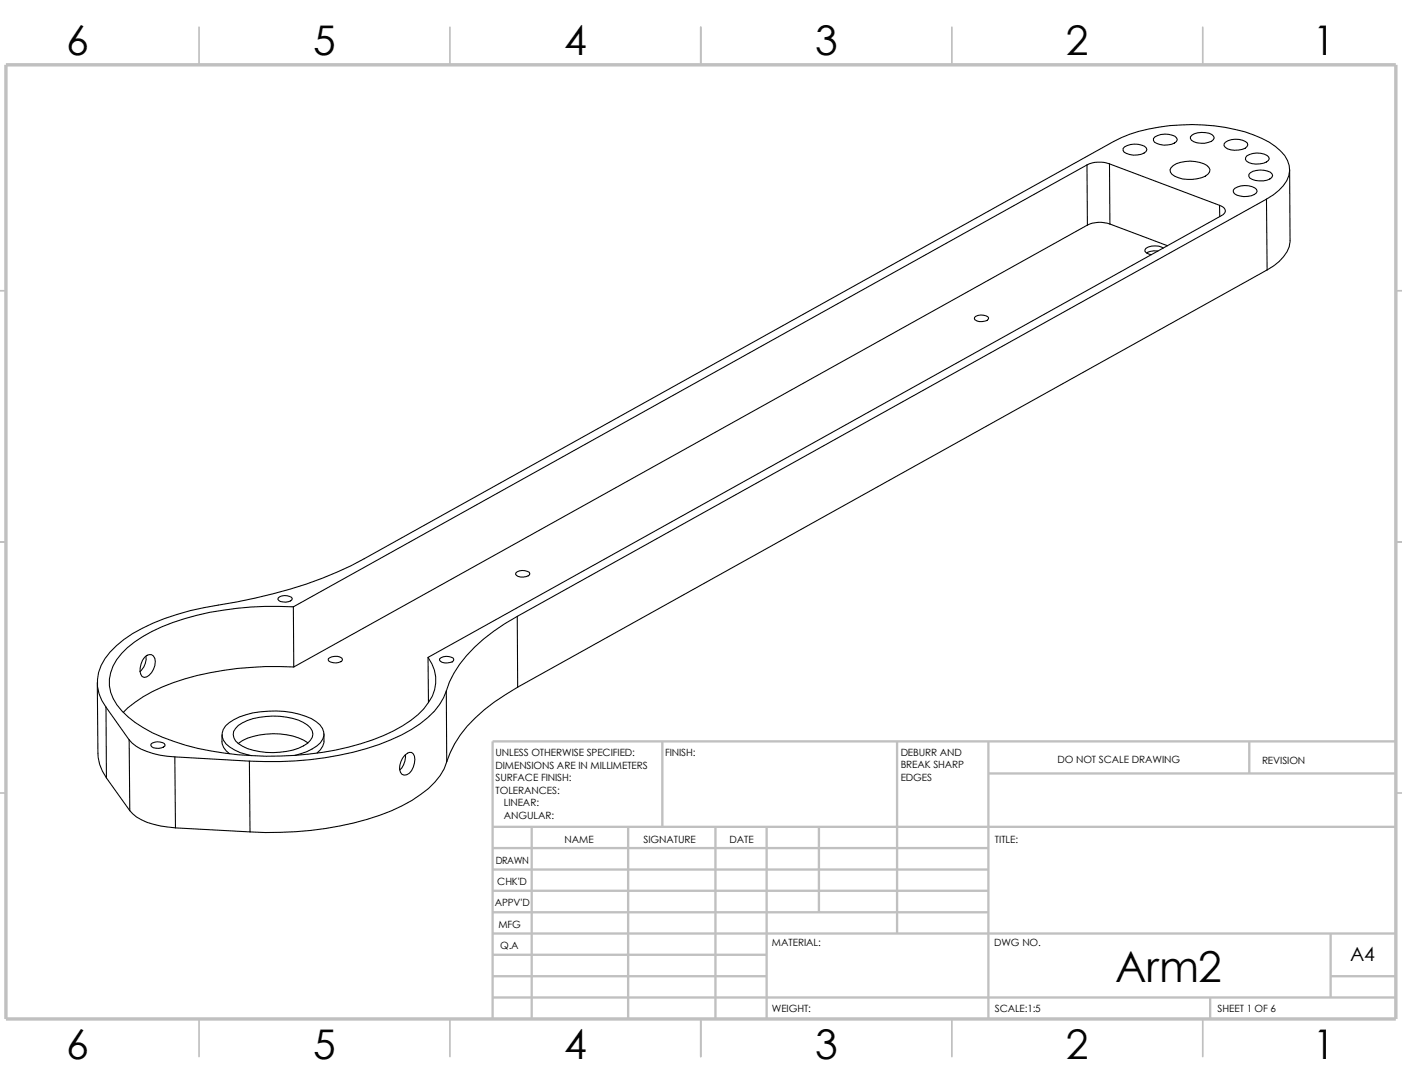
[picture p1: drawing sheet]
<svg xmlns="http://www.w3.org/2000/svg" width="279mm" height="216mm" viewBox="0 0 279 216" stroke-linecap="round" stroke-linejoin="round" font-family="sans-serif">
<g fill="none" stroke="#c0c0c0" stroke-width=".34">
<path d="M39.7 5.4v7.5M89.7 5.4v7.5M139.7 5.4v7.5M189.7 5.4v7.5M239.7 5.4v7.5M-.1 57.9h1.3M278.2 57.9h1.2M-.1 107.9h1.3M278.2 107.9h1.2M-.1 157.9h1.3M278.2 157.9h1.2M39.7 202.9v7.5"/>
<path d="M89.7 202.9v7.5M139.7 202.9v7.5M189.7 202.9v7.5M239.7 202.9v7.5"/>
</g>
<g fill="none" stroke="#c0c0c0" stroke-width=".47">
<path d="M132 147.7v17M178.8 147.7v38.2M197 147.7v55.2M197 154.1h81.2M249 147.7v6.4M278.2 147.7h-180v55.2M98.2 164.7h180M98.2 177.4h98.8M98.2 173.2h98.8M98.2 168.9h98.8M106 164.7v38.2M125.2 164.7v38.2"/>
<path d="M142.6 164.7v38.2M152.8 164.7v38.2M163.2 164.7v17M98.2 194.4h54.6M98.2 198.7h180M98.2 181.7h98.8M98.2 190.2h54.6M98.2 185.9h180M241.2 198.7v4.2M265.2 185.9v12.8M265.2 194.4h13"/>
</g>
<path d="M1.2 12.9h277v190h-277z" fill="none" stroke="#c0c0c0" stroke-width=".68" stroke-linecap="butt"/>
<g fill="none" stroke="#000" stroke-width=".21">
<path d="M216.6 32.9l-158.1 88M216.6 32.9l.1 11.9M221.1 32.6l21.9 8.3M221.1 32.6l.1 12M221.1 32.6a5.9 5.9 0 0 0-4.5 .3M224.1 29.3a4.3 4.3 0 0 1 4-.2l.5 .7a1.88 1.88 0 0 1-1.9 1.1 4 4 0 0 1-2.7-.6l-.2-.3v-.4zM230.2 27.3a4.3 4.3 0 0 1 3.9-.2l.5 .7a1.89 1.89 0 0 1-1.9 1.1 4 4 0 0 1-2.6-.6l-.2-.3v-.4zM233.4 33.4a5.8 5.8 0 0 1 5.7-1.1 2.47 2.47 0 0 1 2 1.5 1.9 1.9 0 0 1-1.6 1.6 7.1 7.1 0 0 1-5.9-.7l-.3-.4-.1-.5zM237.5 26.9a3.9 3.9 0 0 1 4.4 .2l.1 .4-.2 .3a3.8 3.8 0 0 1-4.4 .1l-.2-.3v-.3zM244.2 28.3a3.9 3.9 0 0 1 4.4 .2l.1 .4a1.79 1.79 0 0 1-1.9 1 2.98 2.98 0 0 1-2.9-.9l.1-.4zM246.1 37.5a3.9 3.9 0 0 1 4.3 .2l.1 .4a2.96 2.96 0 0 1-3.4 .9l-1.1-.4-.2-.4v-.4zM248.5 31a3.9 3.9 0 0 1 4.3 .2l.1 .4a3.1 3.1 0 0 1-3.4 1l-1.1-.5-.2-.3v-.4z"/>
<path d="M249.2 34.4a4.3 4.3 0 0 1 4-.1l.4 .7a1.88 1.88 0 0 1-1.8 1 4 4 0 0 1-2.7-.5l-.2-.4v-.3zM252.4 39.7l-149.3 83.1M252.4 39.7l.1 14.1M252.4 39.7a9.2 9.2 0 0 0 4.4-4.7 4.8 4.8 0 0 0-1.6-4.9 18.9 18.9 0 0 0-9.1-4.3 40.7 40.7 0 0 0-21 1l-3.2 1.4-149.3 83.1a83.5 83.5 0 0 1-25.4 8.6 76.6 76.6 0 0 0-14.4 3.3 24.5 24.5 0 0 0-11.9 8 8.1 8.1 0 0 0 .2 9.6M257 33.8l.1 14.1a6.3 6.3 0 0 1-3.3 5.1l-1.3 .8M216.7 44.8l-158.2 88M221.2 44.6a5.9 5.9 0 0 0-4.5 .2M221.2 44.6l11.5 4.3M230.8 50a3.7 3.7 0 0 0-2.2 .3v.2M231.8 49.4a3.5 3.5 0 0 0-3.4 0l-.2 .3a1.12 1.12 0 0 0 1.2 1M243 40.9a1.1 1.1 0 0 1 1.1 1.5l-.6 .5-158.2 88M243 40.9l.1 2.2"/>
<path d="M252.5 53.8l-149.3 83.1M194.2 63.2a2.11 2.11 0 0 1 2.8 .1 1.08 1.08 0 0 1-1.3 .8 1.41 1.41 0 0 1-1.5-.6zM55.5 119.1a2.11 2.11 0 0 1 2.8 .1 1.86 1.86 0 0 1-2.8 .4l-.1-.3zM102.8 114.1a2.33 2.33 0 0 1 2.7-.1l.1 .2a1.07 1.07 0 0 1-1.3 .7 1.44 1.44 0 0 1-1.6-.6zM19.4 135.9l.1 14.1a8.5 8.5 0 0 0 1.7 4.9M28.8 130.9a1.16 1.16 0 0 1 1.5-.5 1.16 1.16 0 0 1 .6 1.4 3.1 3.1 0 0 1-2.2 3.1 1.51 1.51 0 0 1-.8-1.9l.5-1.5zM29.1 130.7a3.6 3.6 0 0 1-1.2 3.1M58.5 120.9a61.8 61.8 0 0 0-26.2 3.9 20.7 20.7 0 0 0-9.1 6.6 7.7 7.7 0 0 0 1.1 10.2 24.9 24.9 0 0 0 10.3 6.1 64.5 64.5 0 0 0 39.7-.3 25.4 25.4 0 0 0 10.2-6.2 8 8 0 0 0 2.1-7.7l-.5-1.3-.8-1.3M58.5 120.9v11.9M58.5 132.8a61.8 61.8 0 0 0-26.2 4 24.1 24.1 0 0 0-7.7 5.1M65.4 131.2a2.4 2.4 0 0 1 2.7-.1l.1 .2a1.07 1.07 0 0 1-1.2 .7 1.64 1.64 0 0 1-1.6-.6zM85.3 130.9l.1 9.1"/>
<path d="M87.6 131.2a2.4 2.4 0 0 1 2.7-.1l.1 .5a2.11 2.11 0 0 1-2.8-.2zM88.9 137.6l.1 14.1M88.9 137.6a14.5 14.5 0 0 1-6.9 7.7 52.6 52.6 0 0 1-23.2 6.3l-3 .1-6.1-.1M103.1 122.8a32.6 32.6 0 0 0-12.6 11.3l-.9 1.7-.7 1.8M103.1 122.8l.1 14.1M103.2 136.9a34.9 34.9 0 0 0-11.5 9.5l-1.1 1.8-1.6 3.5M21.1 140.8l4.6 6.6M21.1 140.8l.1 14.1M21.2 154.9l4.7 6.6M25.7 147.4l.2 14.1M25.7 147.4a9.9 9.9 0 0 0 6.2 3l2.9 .3M30.1 148.2a2.11 2.11 0 0 1 2.8 .1 1.38 1.38 0 0 1-1.9 .7l-.8-.3-.1-.2z"/>
<path d="M34.8 150.7l14.9 .9M34.8 150.7l.2 14.2M44.2 146.3a3.5 3.5 0 0 0 1.5 3.8M47.5 144.5a14 14 0 0 1 10.8-1.4 6 6 0 0 1 3.9 2.5 2.13 2.13 0 0 1-.9 2.4 14 14 0 0 1-10.8 1.4 7.1 7.1 0 0 1-3.6-1.8 2.07 2.07 0 0 1 .6-3.1zM49.7 151.6l.1 14.1M58.8 150.5a10.5 10.5 0 0 0 5-2.5 2.68 2.68 0 0 0-.8-4.3 16.9 16.9 0 0 0-11.1-1.9 11.4 11.4 0 0 0-6.9 2.8 2.68 2.68 0 0 0 .8 4.2 10.3 10.3 0 0 0 4.3 1.7M61.3 148a11.8 11.8 0 0 0-8.3-1.8 9.8 9.8 0 0 0-5.5 1.9M64.6 146.2a3.6 3.6 0 0 1-1.4 3.8M80.7 150.4l.8-.5h.5a1.73 1.73 0 0 1 .6 2.1 2.59 2.59 0 0 1-2 2.4 1.45 1.45 0 0 1-.9-1.9l.5-1.5zM80.8 150.3a3.9 3.9 0 0 1-1.1 3M89 151.7a11.9 11.9 0 0 1-5.2 6.5 36.9 36.9 0 0 1-13.3 5.7 70.7 70.7 0 0 1-20.7 1.8M25.9 161.5a10 10 0 0 0 6.1 3l3 .4"/>
<path d="M35 164.9l14.8 .8"/>
</g>
<text font-size="8.5" x="222.2" y="195.7">Arm2</text>
<g font-size="8.1">
<text x="13.2" y="10.9">6</text>
<text x="62.4" y="10.9">5</text>
<text x="112.4" y="10.9">4</text>
<text x="162.4" y="10.9">3</text>
<text x="212.4" y="10.9">2</text>
<text x="261.7" y="10.9">1</text>
<text x="13.2" y="210.9">6</text>
<text x="62.4" y="210.9">5</text>
<text x="112.4" y="210.9">4</text>
<text x="162.4" y="210.9">3</text>
<text x="212.4" y="210.9">2</text>
<text x="261.7" y="210.9">1</text>
</g>
<text font-size="3.9" x="269.1" y="191.5">A4</text>
<g font-size="2">
<text x="98.8" y="150.6">UNLESS OTHERWISE SPECIFIED:</text>
<text x="98.8" y="153.1">DIMENSIONS ARE IN MILLIMETERS</text>
<text x="98.8" y="155.6">SURFACE FINISH:</text>
<text x="132.5" y="150.6">FINISH:</text>
<text x="179.5" y="150.5">DEBURR AND</text>
<text x="179.5" y="153">BREAK SHARP</text>
<text x="179.5" y="155.5">EDGES</text>
<text x="210.8" y="151.9">DO NOT SCALE DRAWING</text>
<text x="251.5" y="152.1">REVISION</text>
<text x="98.8" y="158.1">TOLERANCES:</text>
<text x="100.4" y="160.6">LINEAR:</text>
<text x="100.4" y="163.1">ANGULAR:</text>
<text x="112.5" y="168">NAME</text>
<text x="128.2" y="167.9">SIGNATURE</text>
<text x="145.4" y="167.9">DATE</text>
<text x="198.3" y="167.9">TITLE:</text>
<text x="98.8" y="172.1">DRAWN</text>
<text x="99.1" y="176.3">CHK'D</text>
<text x="98.6" y="180.4">APPV'D</text>
<text x="99.3" y="184.8">MFG</text>
<text x="99.7" y="189">Q.A</text>
<text x="153.8" y="188.5">MATERIAL:</text>
<text x="198.1" y="188.5">DWG NO.</text>
<text x="153.8" y="201.5">WEIGHT:</text>
<text x="198.2" y="201.6">SCALE:1:5</text>
<text x="242.7" y="201.6">SHEET 1 OF 6</text>
</g>
</svg>
